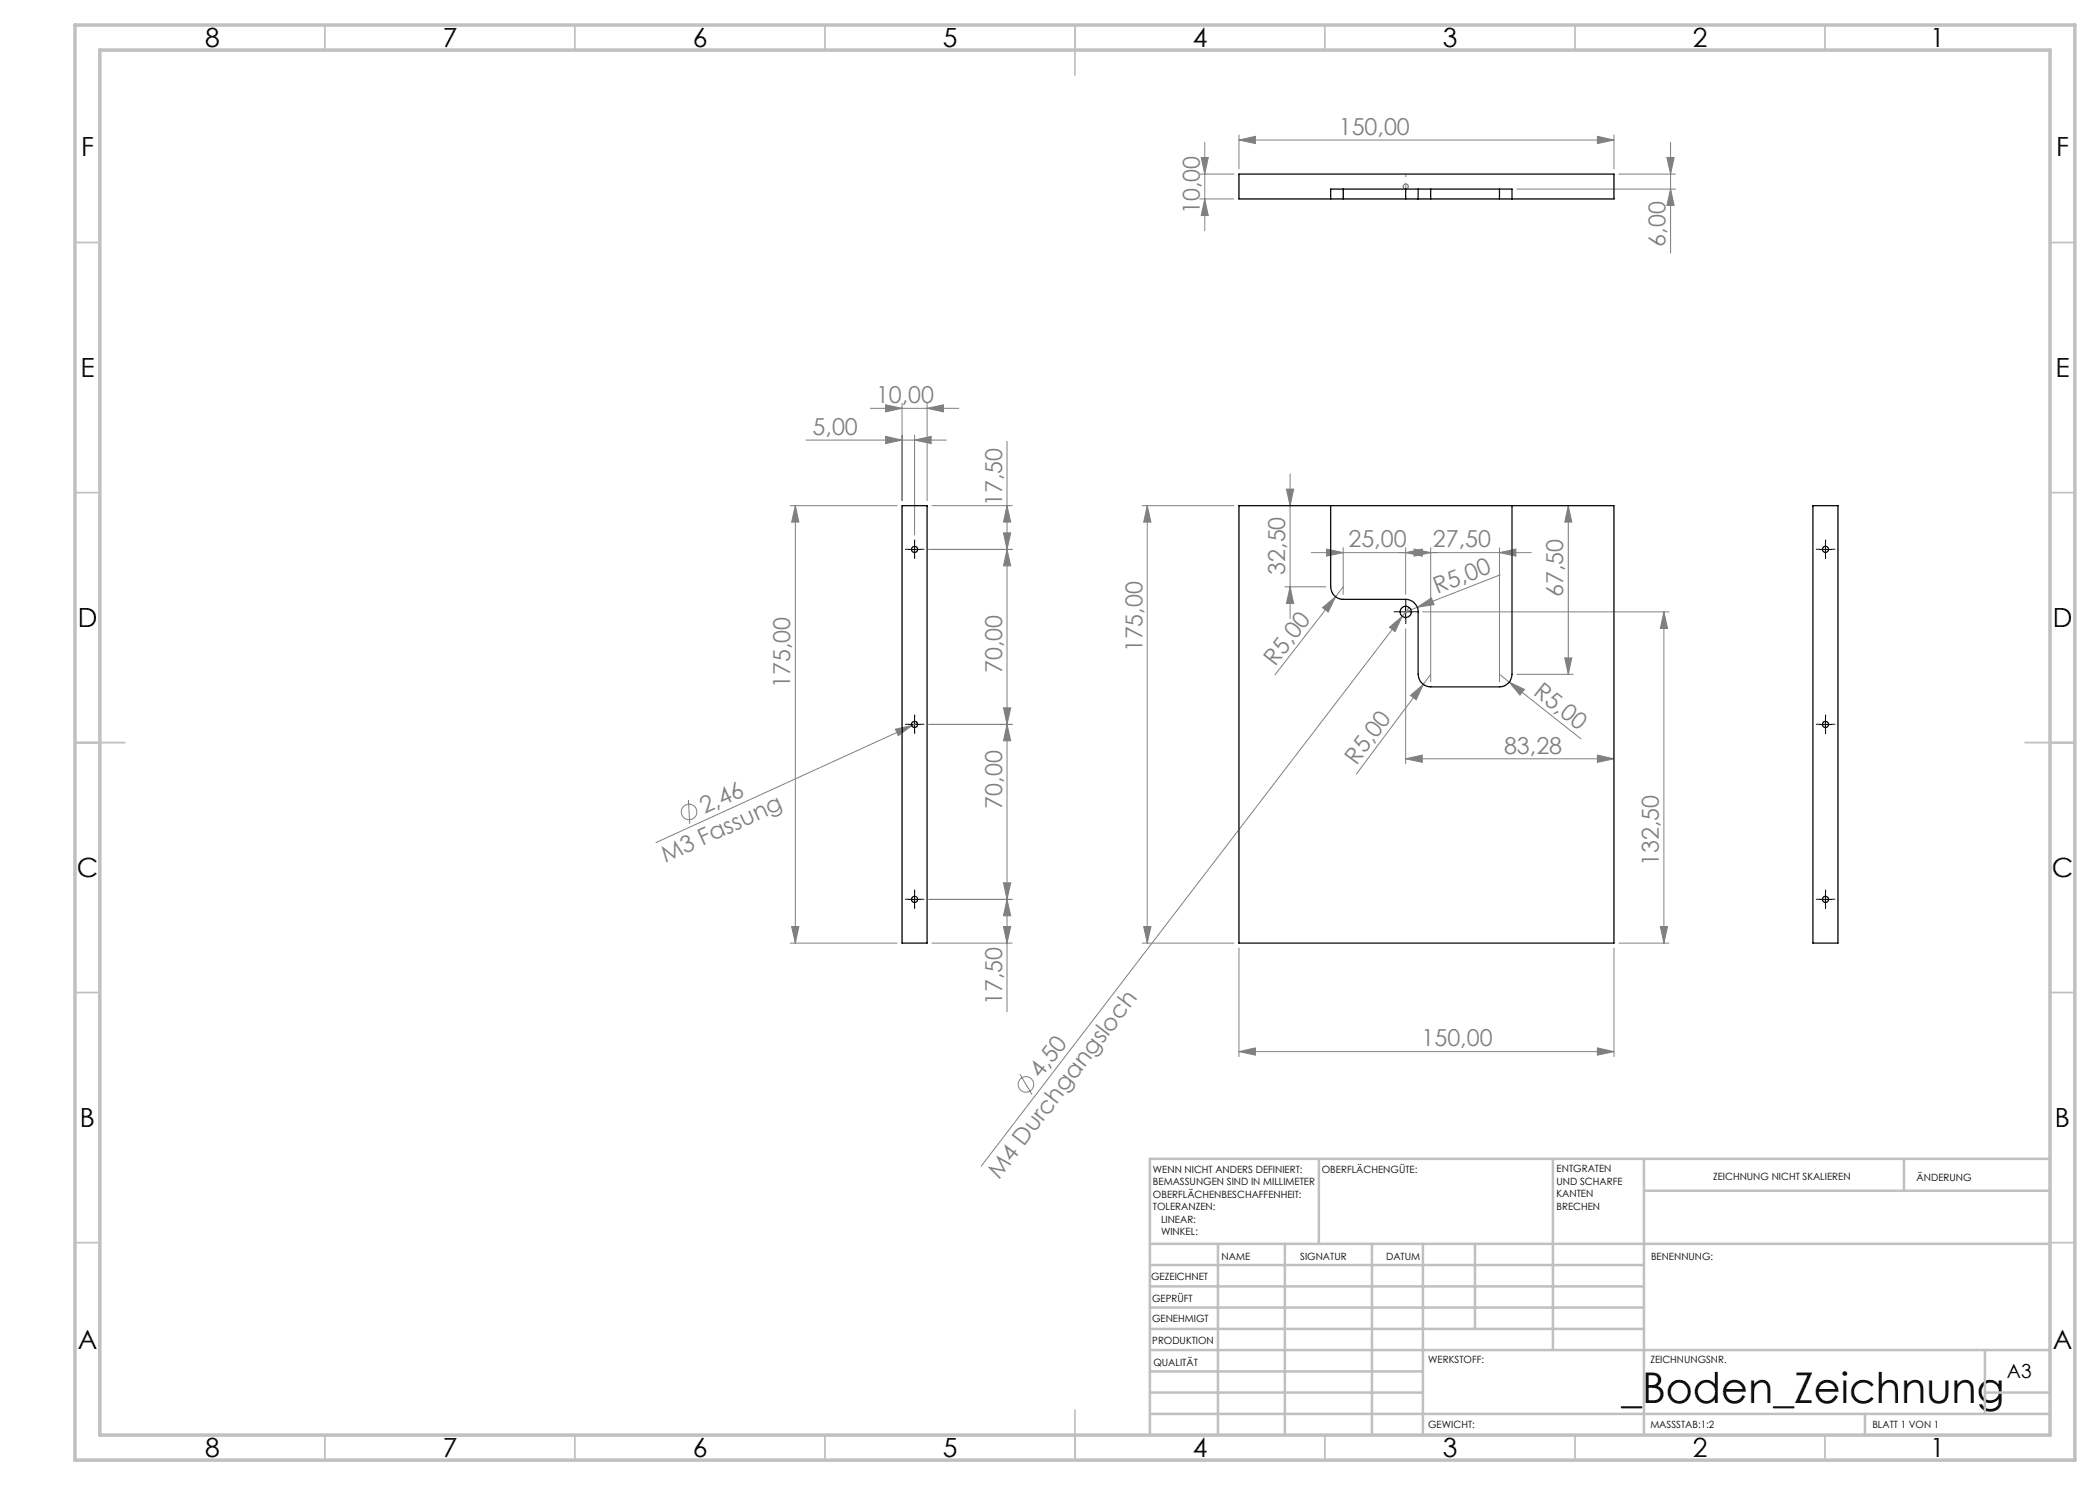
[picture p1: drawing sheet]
<svg xmlns="http://www.w3.org/2000/svg" width="420mm" height="297mm" viewBox="0 0 420 297" stroke-linecap="round" stroke-linejoin="round" font-family="sans-serif">
<g fill="none" stroke="#808080" stroke-width=".2">
<path d="M240 39.8h6.8M240 34.8h6.8M240.2 31.5h1.5l-.8 3.3zM240.9 28.5v17.6M240.9 39.8l.8 3.3h-1.5zM247.8 28l3.3-.7v1.4zM247.8 27v6.8M247.8 28h75M303.4 37.8h31.7M319.5 27.3l3.3 .7-3.3 .7zM322.8 27v6.8M323.8 34.8h11.3"/>
<path d="M333.4 31.5h1.4l-.7 3.3zM334.1 28.5v22.1M334.1 37.8l.7 3.3h-1.4zM161.2 88h28.1M174.1 81.7h17.7M177.1 81l3.3 .7-3.3 .7zM177.1 87.3l3.3 .7-3.3 .7zM180.4 80.7v19.4M182.9 88l3.3-.7v1.4zM182.9 87v20M185.4 81.7l3.3-.7v1.4zM185.4 80.7v19.4"/>
<path d="M201.4 88.3v114M257.3 97.8h1.4l-.7 3.3zM258 94.8v28.9M158 101.1h21.4M159.1 101.1v87.5M159.1 101.1l.7 3.3h-1.5zM185.8 109.9h16.6M186.4 101.1h16M200.7 106.6h1.4l-.7 3.3zM201.4 109.9l.7 3.3h-1.4zM201.4 101.1l.7 3.3h-1.4zM228.5 101.1h18.3"/>
<path d="M229.4 101.1v87.5M229.4 101.1l.8 3.3h-1.5zM257 117.4h8.1M258 117.4l.7 3.3h-1.4zM262.3 110.5h43.9M265.3 109.8l3.3 .7-3.3 .7zM267.1 119.3l-12.1 15.7M268.6 109.5v9.4M268.6 117.4l-1.5 1.9M281.1 110.5l3.3-.7v1.4zM281.1 109.5v9.4M282.8 109.8l3.3 .7-3.3 .7z"/>
<path d="M286.1 109.5v26.9M299.9 110.5l3.3-.7v1.4zM299.9 109.5v26.9M300 115l-18.9 7.4M313.7 101.1l.7 3.3h-1.5zM313.7 101.1v33.8M264.5 121.5l2.6-2.2-1.5 3.1zM277.9 125.4l2.6-2.1-1.5 3zM280.5 123.3l-84.2 109.9M281.1 125.8v26.9M281.8 121.5l-1.3 1.8M282.1 139.1l2.6-2.2-1.5 3z"/>
<path d="M283.5 121.5l2.8-1.9 .5 1.3zM284.5 122.4h49.3M284.7 136.9l-13.4 17.9M286.1 134.9l-1.4 2M299.9 134.9l1.9 1.5M301.8 136.4l3.1 1.5-.9 1.1zM301.8 136.4l14.4 11.4M303.4 134.9h11.2M312.9 131.6h1.5l-.7 3.3zM332.8 122.4l.7 3.3h-1.4zM332.8 122.4v66.2M137.7 160l.2 4.8"/>
<path d="M179.1 145.8l3.3-.7-2.7 2zM182.4 145.1l-51.2 23.4M183.5 144.6l-1.1 .5M185.8 144.9h16.6M200.7 141.6h1.4l-.7 3.3zM201.4 144.9l.7 3.3h-1.4zM281.1 151.8l3.3-.8v1.5zM281.1 151.8h41.7M319.5 151l3.3 .8-3.3 .7zM200.7 176.6h1.4l-.7 3.3zM201.4 179.9l.7 3.3h-1.4zM202.4 179.9h-16.6"/>
<path d="M158 188.6h21.4M158.3 185.3h1.5l-.7 3.3zM186.4 188.6h16M200.7 185.3h1.4l-.7 3.3zM228.5 188.6h18.3M228.7 185.3h1.5l-.8 3.3zM247.8 189.6v21.7M322.8 189.6v21.7M323.8 188.6h10M332.1 185.3h1.4l-.7 3.3zM204 214.8l2.4 4.1M247.8 210.3l3.3-.7v1.4z"/>
<path d="M247.8 210.3h75M319.5 209.6l3.3 .7-3.3 .7z"/>
<circle cx="137.8" cy="162.4" r="1.56"/>
<circle cx="205.2" cy="216.9" r="1.55"/>
</g>
<circle cx="281.1" cy="37.3" r=".51" fill="none" stroke="#808080" stroke-width=".25"/>
<g fill="none" stroke="#000" stroke-width=".2" stroke-dasharray="15.2 1.3 1.3 1.3">
<path d="M181.7 109.9h-.6M182.9 108.6v-.6M182.9 111.1v.6M184.2 109.9h.6M363.9 109.9h-.7M365.1 108.6v-.6M365.1 111.1v.6M366.4 109.9h.6M279.9 122.4h-1.1M281.2 121.1v-1.1M281.2 123.6v1.1M282.4 122.4h1.1"/>
<path d="M181.7 144.9h-.6M182.9 143.6v-.6M182.9 146.1v.6M184.2 144.9h.6M363.9 144.9h-.7M365.1 143.6v-.6M365.1 146.1v.6M366.4 144.9h.6M181.7 179.9h-.6M182.9 178.6v-.6M184.2 179.9h.6M363.9 179.9h-.7"/>
<path d="M365.1 178.6v-.6M366.4 179.9h.6M182.9 181.1v.6M365.1 181.1v.6"/>
</g>
<g fill="none" stroke="#000" stroke-width=".2">
<path d="M181.7 109.9h2.4M182.9 108.6v2.5M363.9 109.9h2.5M365.1 108.6v2.5M279.9 122.4h2.5M281.1 121.1v2.5M181.7 144.9h2.4M182.9 143.6v2.5M363.9 144.9h2.5M365.1 143.6v2.5M181.7 179.9h2.4M182.9 178.6v2.5"/>
<path d="M363.9 179.9h2.5M365.1 178.6v2.5"/>
</g>
<g fill="none" stroke="#c0c0c0" stroke-width=".35">
<path d="M65 5v5M115 5v5M165 5v5M215 5v10M265 5v5M315 5v5M365 5v5M15 48.5h5M410 48.5h5M15 98.5h5M410 98.5h5M15 148.5h10"/>
<path d="M405 148.5h10M15 198.5h5M410 198.5h5M15 248.5h5M410 248.5h5M65 287v5M115 287v5M165 287v5M215 282v10M265 287v5M315 287v5M365 287v5"/>
</g>
<g fill="none" stroke="#c0c0c0" stroke-width=".5">
<path d="M263.8 231.8v17M310.6 231.8v38.2M328.8 231.8v55.2M328.8 238.2h81.2M380.8 231.8v6.4M410 231.8h-180v55.2M230 248.8h180M230 257.3h98.8M230 253h98.8M243.6 248.8v38.2M257 248.8v38.2M274.4 248.8v38.2"/>
<path d="M284.6 248.8v38.2M295 248.8v17M230 265.8h98.8M230 261.5h98.8M230 278.5h54.6M230 274.3h54.6M230 270h180M397 278.5h13M397 270v12.8M230 282.8h180M373 282.8v4.2"/>
</g>
<path d="M15 5h400v287h-400zM20 10h390v277h-390z" fill="none" stroke="#c0c0c0" stroke-width=".7"/>
<path d="M281.2 34.8v5" fill="none" stroke="#808080" stroke-width=".2" stroke-dasharray="15.2 1.3 1.3 1.3" stroke-dashoffset="14.6"/>
<g fill="#808080">
<path d="M283.5 121.5l2.8-1.9 .5 1.3z"/>
<path d="M179.1 145.8l3.3-.7-2.7 2z"/>
<path d="M264.5 121.5l2.6-2.2-1.5 3.1z"/>
<path d="M277.9 125.4l2.6-2.1-1.5 3z"/>
<path d="M282.1 139.1l2.6-2.2-1.5 3z"/>
<path d="M301.8 136.4l3.1 1.5-.9 1.1z"/>
<path d="M185.4 81.7l3.3-.7v1.4zM177.1 81l3.3 .7-3.3 .7zM182.9 88l3.3-.7v1.4zM177.1 87.3l3.3 .7-3.3 .7zM319.5 27.3l3.3 .7-3.3 .7zM247.8 28l3.3-.7v1.4z"/>
<path d="M247.8 210.3l3.3-.7v1.4zM319.5 209.6l3.3 .7-3.3 .7z"/>
<path d="M282.8 109.8l3.3 .7-3.3 .7zM299.9 110.5l3.3-.7v1.4z"/>
<path d="M281.1 151.8l3.3-.8v1.5zM319.5 151l3.3 .8-3.3 .7z"/>
<path d="M332.1 185.3h1.4l-.7 3.3zM332.8 122.4l.7 3.3h-1.4zM200.7 141.6h1.4l-.7 3.3zM201.4 109.9l.7 3.3h-1.4zM200.7 176.6h1.4l-.7 3.3zM201.4 144.9l.7 3.3h-1.4zM200.7 106.6h1.4l-.7 3.3zM201.4 101.1l.7 3.3h-1.4zM240.9 39.8l.8 3.3h-1.5zM240.2 31.5h1.5l-.8 3.3zM334.1 37.8l.7 3.3h-1.4zM333.4 31.5h1.4l-.7 3.3z"/>
<path d="M312.9 131.6h1.5l-.7 3.3zM313.7 101.1l.7 3.3h-1.5z"/>
<path d="M229.4 101.1l.8 3.3h-1.5zM228.7 185.3h1.5l-.8 3.3zM257.3 97.8h1.4l-.7 3.3zM258 117.4l.7 3.3h-1.4zM159.1 101.1l.7 3.3h-1.5zM158.3 185.3h1.5l-.7 3.3zM201.4 179.9l.7 3.3h-1.4zM200.7 185.3h1.4l-.7 3.3z"/>
<path d="M265.3 109.8l3.3 .7-3.3 .7zM281.1 110.5l3.3-.7v1.4z"/>
</g>
<g fill="none" stroke="#000" stroke-width=".25">
<path d="M266.1 39.8h2.5M266.1 39.8v-2h36.3v2M266.1 39.8h-18.3v-5h75v5h-20.4M268.6 39.8h12.5M268.6 37.8v2M281.1 39.8h2.5M281.1 37.8v2M283.6 39.8h2.5M283.6 37.8v2M286.1 39.8h13.8M286.1 37.8v2M299.9 39.8h2.5"/>
<path d="M299.9 37.8v2M180.4 101.1h5v87.5h-5zM247.8 101.1h75v87.5h-75zM266.1 101.1v16.3a2.53 2.53 0 0 0 2.5 2.5h12.5a2.53 2.53 0 0 1 2.5 2.5v12.5a2.53 2.53 0 0 0 2.5 2.5h13.8a2.53 2.53 0 0 0 2.5-2.5v-33.8M362.6 101.1h5v87.5h-5z"/>
<circle cx="182.9" cy="109.9" r=".62"/>
<circle cx="365.1" cy="109.9" r=".62"/>
<circle cx="281.1" cy="122.4" r="1.12"/>
<circle cx="182.9" cy="144.9" r=".62"/>
<circle cx="365.1" cy="144.9" r=".62"/>
<circle cx="182.9" cy="179.9" r=".62"/>
<circle cx="365.1" cy="179.9" r=".62"/>
</g>
<text font-size="8.5" x="324.3" y="280.6">_Boden_Zeichnung</text>
<g font-size="5.3">
<text x="41" y="9.5">8</text>
<text x="88.5" y="9.5">7</text>
<text x="138.5" y="9.5">6</text>
<text x="188.5" y="9.5">5</text>
<text x="238.5" y="9.5">4</text>
<text x="288.5" y="9.5">3</text>
<text x="338.5" y="9.5">2</text>
<text x="386" y="9.5">1</text>
<text x="16.2" y="31.2">F</text>
<text x="411.2" y="31.2">F</text>
<text x="16.1" y="75.5">E</text>
<text x="411.1" y="75.5">E</text>
<text x="15.5" y="125.5">D</text>
<text x="410.5" y="125.5">D</text>
<text x="15.4" y="175.5">C</text>
<text x="410.4" y="175.5">C</text>
<text x="16" y="225.5">B</text>
<text x="411" y="225.5">B</text>
<text x="15.5" y="269.7">A</text>
<text x="410.5" y="269.7">A</text>
<text x="41" y="291.5">8</text>
<text x="88.5" y="291.5">7</text>
<text x="138.5" y="291.5">6</text>
<text x="188.5" y="291.5">5</text>
<text x="238.5" y="291.5">4</text>
<text x="288.5" y="291.5">3</text>
<text x="338.5" y="291.5">2</text>
<text x="386" y="291.5">1</text>
</g>
<g font-size="4.7" fill="#808080">
<text x="267.8" y="27">150,00</text>
<text x="240" y="42.9" transform="rotate(-90 240 42.9)">10,00</text>
<text x="333.1" y="49.3" transform="rotate(-90 333.1 49.3)">6,00</text>
<text x="175.2" y="80.6">10,00</text>
<text x="162.5" y="87">5,00</text>
<text x="200.4" y="101.2" transform="rotate(-90 200.4 101.2)">17,50</text>
<text x="269.7" y="109.5">25,00</text>
<text x="286.6" y="109.5">27,50</text>
<text x="257" y="115" transform="rotate(-90 257 115)">32,50</text>
<text x="287.4" y="118.9" transform="rotate(-21 287.4 118.9)">R5,00</text>
<text x="312.7" y="119.4" transform="rotate(-90 312.7 119.4)">67,50</text>
<text x="228.5" y="130.5" transform="rotate(-90 228.5 130.5)">175,00</text>
<text x="158.1" y="137.7" transform="rotate(-90 158.1 137.7)">175,00</text>
<text x="200.4" y="134.6" transform="rotate(-90 200.4 134.6)">70,00</text>
<text x="255" y="133.4" transform="rotate(-52 255 133.4)">R5,00</text>
<text x="306.5" y="138.8" transform="rotate(38 306.5 138.8)">R5,00</text>
<text x="271.3" y="153.2" transform="rotate(-53 271.3 153.2)">R5,00</text>
<text x="300.8" y="150.7">83,28</text>
<text x="200.4" y="161.7" transform="rotate(-90 200.4 161.7)">70,00</text>
<text x="140.9" y="162.9" transform="rotate(-25 140.9 162.9)">2,46</text>
<text x="133.1" y="172.6" transform="rotate(-25 133.1 172.6)">M3 Fassung</text>
<text x="331.8" y="173.2" transform="rotate(-90 331.8 173.2)">132,50</text>
<text x="200.4" y="201" transform="rotate(-90 200.4 201)">17,50</text>
<text x="284.3" y="209.3">150,00</text>
<text x="208.1" y="215.9" transform="rotate(-53 208.1 215.9)">4,50</text>
<text x="199.8" y="235.9" transform="rotate(-53 199.8 235.9)">M4 Durchgangsloch</text>
</g>
<text font-size="3.9" x="401.4" y="275.6">A3</text>
<g font-size="2">
<text x="230.6" y="234.6">WENN NICHT ANDERS DEFINIERT:</text>
<text x="230.6" y="237.1">BEMASSUNGEN SIND IN MILLIMETER</text>
<text x="230.6" y="239.6">OBERFLÄCHENBESCHAFFENHEIT:</text>
<text x="264.4" y="234.6">OBERFLÄCHENGÜTE:</text>
<text x="311.3" y="234.5">ENTGRATEN</text>
<text x="311.3" y="237">UND SCHARFE</text>
<text x="311.3" y="239.5">KANTEN</text>
<text x="342.6" y="236">ZEICHNUNG NICHT SKALIEREN</text>
<text x="383.3" y="236.2">ÄNDERUNG</text>
<text x="230.6" y="242.1">TOLERANZEN:</text>
<text x="232.2" y="244.6">LINEAR:</text>
<text x="311.3" y="242">BRECHEN</text>
<text x="232.2" y="247.1">WINKEL:</text>
<text x="244.3" y="252">NAME</text>
<text x="260" y="251.9">SIGNATUR</text>
<text x="277.2" y="251.9">DATUM</text>
<text x="330.2" y="251.9">BENENNUNG:</text>
<text x="230.2" y="256.1">GEZEICHNET</text>
<text x="230.4" y="260.3">GEPRÜFT</text>
<text x="230.4" y="264.4">GENEHMIGT</text>
<text x="230.5" y="268.8">PRODUKTION</text>
<text x="230.7" y="273.1">QUALITÄT</text>
<text x="285.6" y="272.5">WERKSTOFF:</text>
<text x="330.1" y="272.5">ZEICHNUNGSNR.</text>
<text x="285.6" y="285.5">GEWICHT:</text>
<text x="330.1" y="285.6">MASSSTAB:1:2</text>
<text x="374.5" y="285.6">BLATT 1 VON 1</text>
</g>
</svg>
